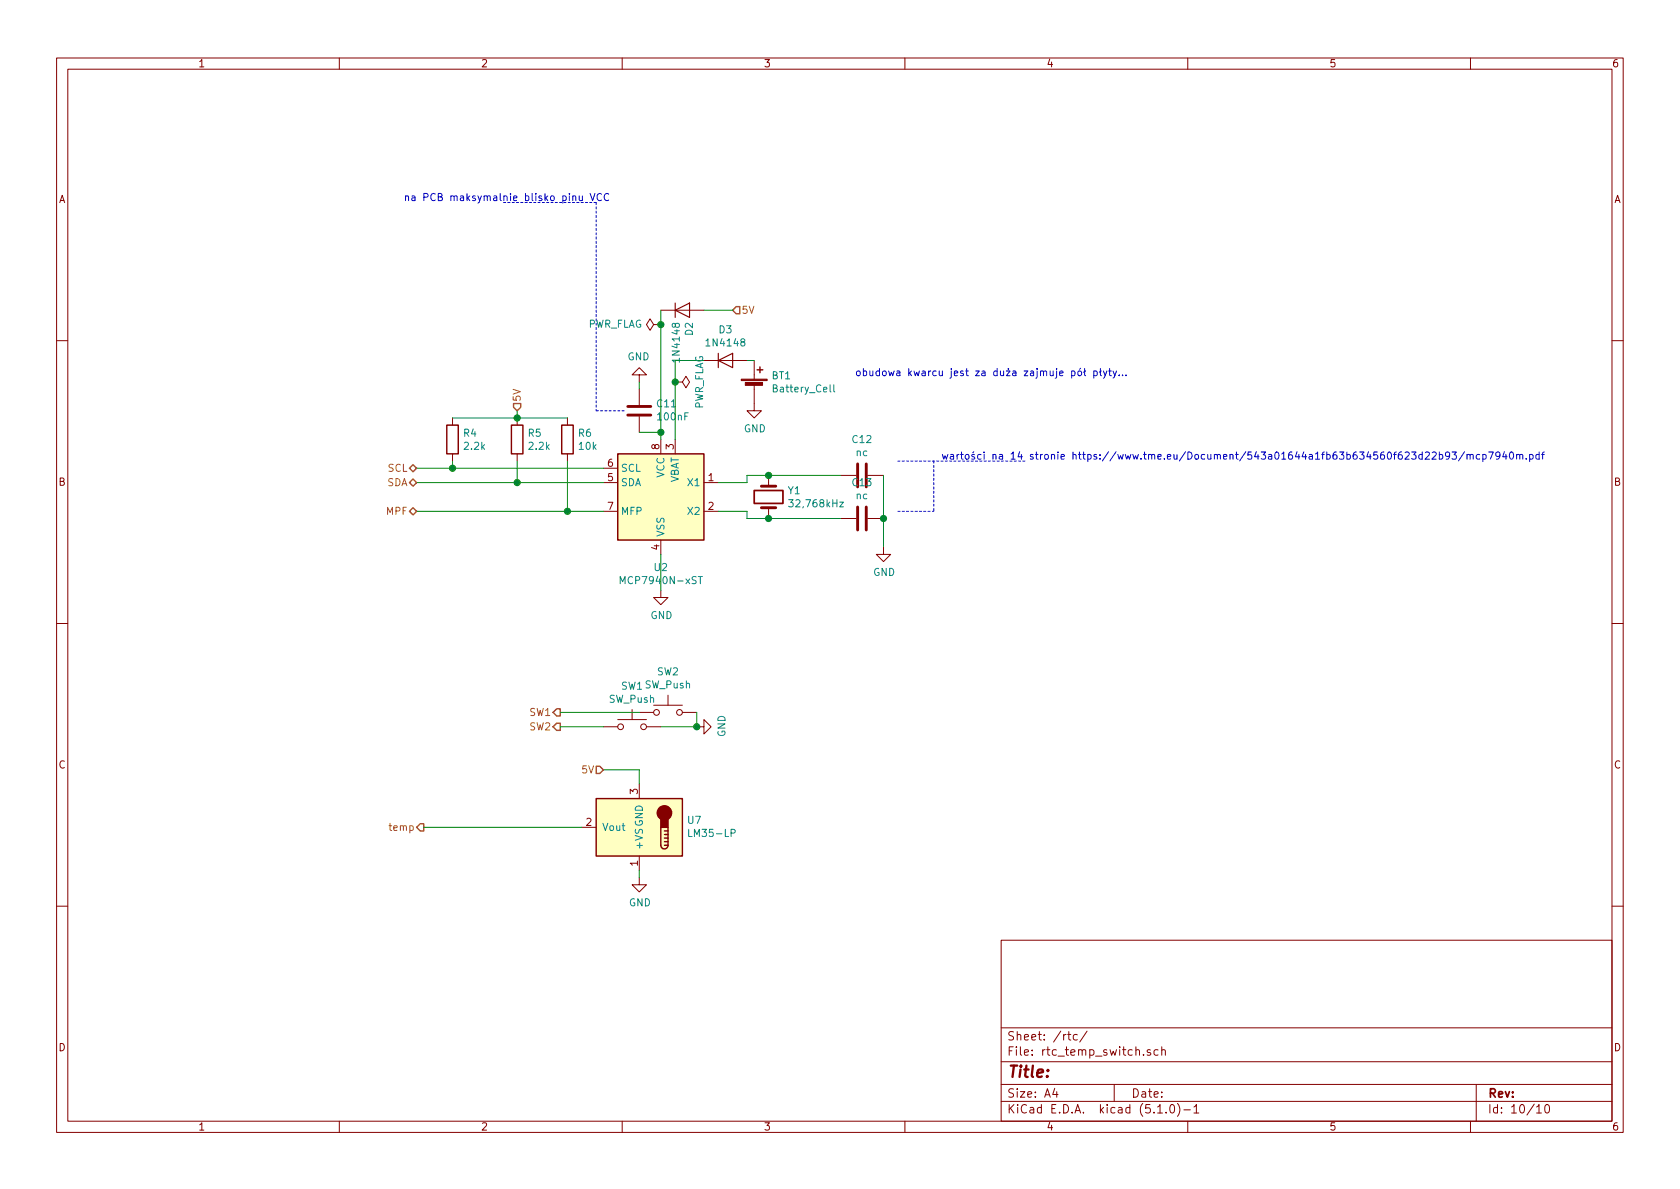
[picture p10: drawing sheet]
EESchema Schematic File Version 4
LIBS:ni12_zegar-cache
EELAYER 29 0
EELAYER END
$Descr A4 11693 8268
encoding utf-8
Sheet 10 10
Title ""
Date ""
Rev ""
Comp ""
Comment1 ""
Comment2 ""
Comment3 ""
Comment4 ""
$EndDescr
$Comp
L Timer:MCP7940N-xST U2
U 1 1
P 4600 3450
F 0 "U2" H 4600 2961 50  0000 C CNN
F 1 "MCP7940N-xST" H 4600 2870 50  0000 C CNN
F 2 "Package_SO:TSSOP-8_4.4x3mm_P0.65mm" H 4600 3450 50  0001 C CNN
F 3 "http://ww1.microchip.com/downloads/en/DeviceDoc/20005010F.pdf" H 4600 3450 50  0001 C CNN
	1    4600 3450
	1    0    0    -1  
$EndComp
Text HLabel 5100 2150 2    50   Input ~ 0
5V
Wire Wire Line
	5100 2150 4900 2150
$Comp
L Device:Crystal Y1
U 1 1
P 5350 3450
F 0 "Y1" V 5304 3581 50  0000 L CNN
F 1 "32,768kHz" V 5395 3581 50  0000 L CNN
F 2 "Crystal:Crystal_SMD_HC49-SD_HandSoldering" H 5350 3450 50  0001 C CNN
F 3 "~" H 5350 3450 50  0001 C CNN
	1    5350 3450
	0    1    1    0   
$EndComp
$Comp
L Device:R R6
U 1 1
P 3950 3050
F 0 "R6" H 4020 3096 50  0000 L CNN
F 1 "10k" H 4020 3005 50  0000 L CNN
F 2 "Resistor_SMD:R_0805_2012Metric_Pad1.15x1.40mm_HandSolder" V 3880 3050 50  0001 C CNN
F 3 "~" H 3950 3050 50  0001 C CNN
	1    3950 3050
	1    0    0    -1  
$EndComp
$Comp
L Device:R R5
U 1 1
P 3600 3050
F 0 "R5" H 3670 3096 50  0000 L CNN
F 1 "2.2k" H 3670 3005 50  0000 L CNN
F 2 "Resistor_SMD:R_0805_2012Metric_Pad1.15x1.40mm_HandSolder" V 3530 3050 50  0001 C CNN
F 3 "~" H 3600 3050 50  0001 C CNN
	1    3600 3050
	1    0    0    -1  
$EndComp
$Comp
L Device:R R4
U 1 1
P 3150 3050
F 0 "R4" H 3220 3096 50  0000 L CNN
F 1 "2.2k" H 3220 3005 50  0000 L CNN
F 2 "Resistor_SMD:R_0805_2012Metric_Pad1.15x1.40mm_HandSolder" V 3080 3050 50  0001 C CNN
F 3 "~" H 3150 3050 50  0001 C CNN
	1    3150 3050
	1    0    0    -1  
$EndComp
$Comp
L Device:C C11
U 1 1
P 4450 2850
F 0 "C11" H 4335 2804 50  0000 R CNN
F 1 "100nF" H 4335 2895 50  0000 R CNN
F 2 "Capacitor_SMD:C_0603_1608Metric_Pad1.05x0.95mm_HandSolder" H 4488 2700 50  0001 C CNN
F 3 "~" H 4450 2850 50  0001 C CNN
	1    4450 2850
	-1   0    0    1   
$EndComp
$Comp
L power:GND #PWR013
U 1 1
P 4450 2650
F 0 "#PWR013" H 4450 2400 50  0001 C CNN
F 1 "GND" H 4455 2477 50  0000 C CNN
F 2 "" H 4450 2650 50  0001 C CNN
F 3 "" H 4450 2650 50  0001 C CNN
	1    4450 2650
	-1   0    0    1   
$EndComp
Wire Wire Line
	4450 2650 4450 2700
$Comp
L power:GND #PWR014
U 1 1
P 4600 4100
F 0 "#PWR014" H 4600 3850 50  0001 C CNN
F 1 "GND" H 4605 3927 50  0000 C CNN
F 2 "" H 4600 4100 50  0001 C CNN
F 3 "" H 4600 4100 50  0001 C CNN
	1    4600 4100
	1    0    0    -1  
$EndComp
Wire Wire Line
	4600 3850 4600 4100
Wire Wire Line
	5000 3350 5200 3350
Wire Wire Line
	5200 3350 5200 3300
Wire Wire Line
	5200 3600 5200 3550
Wire Wire Line
	5200 3550 5000 3550
Wire Wire Line
	5200 3600 5350 3600
Wire Wire Line
	5200 3300 5350 3300
Text Notes 4250 1400 2    50   ~ 0
na PCB maksymalnie blisko pinu VCC\n
Wire Wire Line
	4200 3550 3950 3550
Wire Wire Line
	4200 3350 3600 3350
Wire Wire Line
	4200 3250 3150 3250
Wire Wire Line
	3150 3250 3150 3200
Connection ~ 3150 3250
Wire Wire Line
	3150 3250 2900 3250
Wire Wire Line
	3600 3200 3600 3350
Connection ~ 3600 3350
Wire Wire Line
	3600 3350 2900 3350
Wire Wire Line
	3950 3200 3950 3550
Connection ~ 3950 3550
Wire Wire Line
	3950 3550 2900 3550
Wire Wire Line
	3150 2900 3600 2900
Connection ~ 3600 2900
Wire Wire Line
	3600 2900 3950 2900
Wire Wire Line
	3600 2900 3600 2850
Text HLabel 3600 2850 1    50   Input ~ 0
5V
Wire Notes Line
	4150 1400 3500 1400
Text HLabel 2900 3250 0    50   BiDi ~ 0
SCL
Text HLabel 2900 3350 0    50   BiDi ~ 0
SDA
Text HLabel 2900 3550 0    50   BiDi ~ 0
MPF
$Comp
L Diode:1N4148 D2
U 1 1
P 4750 2150
F 0 "D2" V 4796 2071 50  0000 R CNN
F 1 "1N4148" V 4705 2071 50  0000 R CNN
F 2 "Diode_SMD:D_0805_2012Metric_Castellated" H 4750 1975 50  0001 C CNN
F 3 "https://assets.nexperia.com/documents/data-sheet/1N4148_1N4448.pdf" H 4750 2150 50  0001 C CNN
	1    4750 2150
	1    0    0    -1  
$EndComp
$Comp
L Diode:1N4148 D3
U 1 1
P 5050 2500
F 0 "D3" H 5050 2716 50  0000 C CNN
F 1 "1N4148" H 5050 2625 50  0000 C CNN
F 2 "Diode_SMD:D_0805_2012Metric_Castellated" H 5050 2325 50  0001 C CNN
F 3 "https://assets.nexperia.com/documents/data-sheet/1N4148_1N4448.pdf" H 5050 2500 50  0001 C CNN
	1    5050 2500
	1    0    0    -1  
$EndComp
$Comp
L Device:Battery_Cell BT1
U 1 1
P 5250 2700
F 0 "BT1" H 5368 2796 50  0000 L CNN
F 1 "Battery_Cell" H 5368 2705 50  0000 L CNN
F 2 "Battery:BatteryHolder_Keystone_103_1x20mm" V 5250 2760 50  0001 C CNN
F 3 "~" V 5250 2760 50  0001 C CNN
	1    5250 2700
	1    0    0    -1  
$EndComp
$Comp
L power:GND #PWR015
U 1 1
P 5250 2800
F 0 "#PWR015" H 5250 2550 50  0001 C CNN
F 1 "GND" H 5255 2627 50  0000 C CNN
F 2 "" H 5250 2800 50  0001 C CNN
F 3 "" H 5250 2800 50  0001 C CNN
	1    5250 2800
	1    0    0    -1  
$EndComp
Wire Wire Line
	5200 2500 5250 2500
Wire Wire Line
	4700 2500 4900 2500
Wire Wire Line
	4700 2500 4700 2650
Text Notes 6550 3200 0    50   ~ 0
wartości na 14 stronie https://www.tme.eu/Document/543a01644a1fb63b634560f623d22b93/mcp7940m.pdf 
$Comp
L Device:C C12
U 1 1
P 6000 3300
F 0 "C12" V 5748 3300 50  0000 C CNN
F 1 "nc" V 5839 3300 50  0000 C CNN
F 2 "Resistor_SMD:R_0402_1005Metric" H 6038 3150 50  0001 C CNN
F 3 "~" H 6000 3300 50  0001 C CNN
	1    6000 3300
	0    1    1    0   
$EndComp
$Comp
L Device:C C13
U 1 1
P 6000 3600
F 0 "C13" V 5748 3600 50  0000 C CNN
F 1 "nc" V 5839 3600 50  0000 C CNN
F 2 "Resistor_SMD:R_0402_1005Metric" H 6038 3450 50  0001 C CNN
F 3 "~" H 6000 3600 50  0001 C CNN
	1    6000 3600
	0    1    1    0   
$EndComp
Wire Wire Line
	5350 3300 5850 3300
Connection ~ 5350 3300
Wire Wire Line
	5350 3600 5850 3600
Connection ~ 5350 3600
Wire Wire Line
	6150 3300 6150 3600
Connection ~ 6150 3600
Wire Wire Line
	6150 3600 6150 3800
$Comp
L power:GND #PWR016
U 1 1
P 6150 3800
F 0 "#PWR016" H 6150 3550 50  0001 C CNN
F 1 "GND" H 6155 3627 50  0000 C CNN
F 2 "" H 6150 3800 50  0001 C CNN
F 3 "" H 6150 3800 50  0001 C CNN
	1    6150 3800
	1    0    0    -1  
$EndComp
Wire Wire Line
	4600 2150 4600 2250
Wire Wire Line
	4450 3000 4600 3000
Connection ~ 4600 3000
Wire Wire Line
	4600 3000 4600 3050
Wire Notes Line
	4150 2850 4350 2850
Wire Notes Line
	4150 1400 4150 2850
Wire Notes Line
	6250 3200 7150 3200
Wire Notes Line
	6250 3550 6500 3550
Wire Notes Line
	6500 3200 6500 3550
$Comp
L power:PWR_FLAG #FLG0101
U 1 1
P 4700 2650
F 0 "#FLG0101" H 4700 2725 50  0001 C CNN
F 1 "PWR_FLAG" H 4700 2823 50  0000 C CNN
F 2 "" H 4700 2650 50  0001 C CNN
F 3 "~" H 4700 2650 50  0001 C CNN
	1    4700 2650
	0    1    1    0   
$EndComp
Connection ~ 4700 2650
Wire Wire Line
	4700 2650 4700 3050
$Comp
L power:PWR_FLAG #FLG0102
U 1 1
P 4600 2250
F 0 "#FLG0102" H 4600 2325 50  0001 C CNN
F 1 "PWR_FLAG" V 4600 2377 50  0000 L CNN
F 2 "" H 4600 2250 50  0001 C CNN
F 3 "~" H 4600 2250 50  0001 C CNN
	1    4600 2250
	0    -1   -1   0   
$EndComp
Connection ~ 4600 2250
Wire Wire Line
	4600 2250 4600 3000
Text Notes 5950 2700 0    50   ~ 0
obudowa kwarcu jest za duża zajmuje pół płyty...\n\n
$Comp
L Sensor_Temperature:LM35-LP U?
U 1 1
P 4450 5750
AR Path="/5CC2FC3B" Ref="U?"  Part="1" 
AR Path="/5CB87CF2/5CC2FC3B" Ref="U7"  Part="1" 
F 0 "U7" H 4120 5704 50  0000 R CNN
F 1 "LM35-LP" H 4120 5795 50  0000 R CNN
F 2 "Package_TO_SOT_THT:TO-92_Inline" H 4500 5500 50  0001 L CNN
F 3 "http://www.ti.com/lit/ds/symlink/lm35.pdf" H 4450 5750 50  0001 C CNN
	1    4450 5750
	-1   0    0    1   
$EndComp
$Comp
L power:GND #PWR?
U 1 1
P 4450 6100
AR Path="/5CC2FC42" Ref="#PWR?"  Part="1" 
AR Path="/5CB87CF2/5CC2FC42" Ref="#PWR0101"  Part="1" 
F 0 "#PWR0101" H 4450 5850 50  0001 C CNN
F 1 "GND" H 4455 5927 50  0000 C CNN
F 2 "" H 4450 6100 50  0001 C CNN
F 3 "" H 4450 6100 50  0001 C CNN
	1    4450 6100
	1    0    0    -1  
$EndComp
$Comp
L Switch:SW_Push SW?
U 1 1
P 4400 5050
AR Path="/5CC2FC48" Ref="SW?"  Part="1" 
AR Path="/5CB87CF2/5CC2FC48" Ref="SW1"  Part="1" 
F 0 "SW1" H 4400 5335 50  0000 C CNN
F 1 "SW_Push" H 4400 5244 50  0000 C CNN
F 2 "Button_Switch_THT:SW_PUSH_6mm_H5mm" H 4400 5250 50  0001 C CNN
F 3 "~" H 4400 5250 50  0001 C CNN
	1    4400 5050
	1    0    0    -1  
$EndComp
$Comp
L Switch:SW_Push SW?
U 1 1
P 4650 4950
AR Path="/5CC2FC4E" Ref="SW?"  Part="1" 
AR Path="/5CB87CF2/5CC2FC4E" Ref="SW2"  Part="1" 
F 0 "SW2" H 4650 5235 50  0000 C CNN
F 1 "SW_Push" H 4650 5144 50  0000 C CNN
F 2 "Button_Switch_THT:SW_PUSH_6mm_H5mm" H 4650 5150 50  0001 C CNN
F 3 "~" H 4650 5150 50  0001 C CNN
	1    4650 4950
	1    0    0    -1  
$EndComp
$Comp
L power:GND #PWR?
U 1 1
P 4850 5050
AR Path="/5CC2FC56" Ref="#PWR?"  Part="1" 
AR Path="/5CB87CF2/5CC2FC56" Ref="#PWR0102"  Part="1" 
F 0 "#PWR0102" H 4850 4800 50  0001 C CNN
F 1 "GND" H 4855 4877 50  0000 C CNN
F 2 "" H 4850 5050 50  0001 C CNN
F 3 "" H 4850 5050 50  0001 C CNN
	1    4850 5050
	0    -1   -1   0   
$EndComp
Wire Wire Line
	4850 4950 4850 5050
Wire Wire Line
	4600 5050 4850 5050
Connection ~ 4850 5050
Wire Wire Line
	4450 6100 4450 6050
Text HLabel 3900 4950 0    50   Output ~ 0
SW1
Text HLabel 3900 5050 0    50   Output ~ 0
SW2
Text HLabel 2950 5750 0    50   Output ~ 0
temp
Wire Wire Line
	2950 5750 4050 5750
Wire Wire Line
	3900 4950 4450 4950
Wire Wire Line
	3900 5050 4200 5050
Wire Wire Line
	4200 5350 4450 5350
Wire Wire Line
	4450 5350 4450 5450
Text HLabel 4200 5350 0    50   Input ~ 0
5V
$EndSCHEMATC
